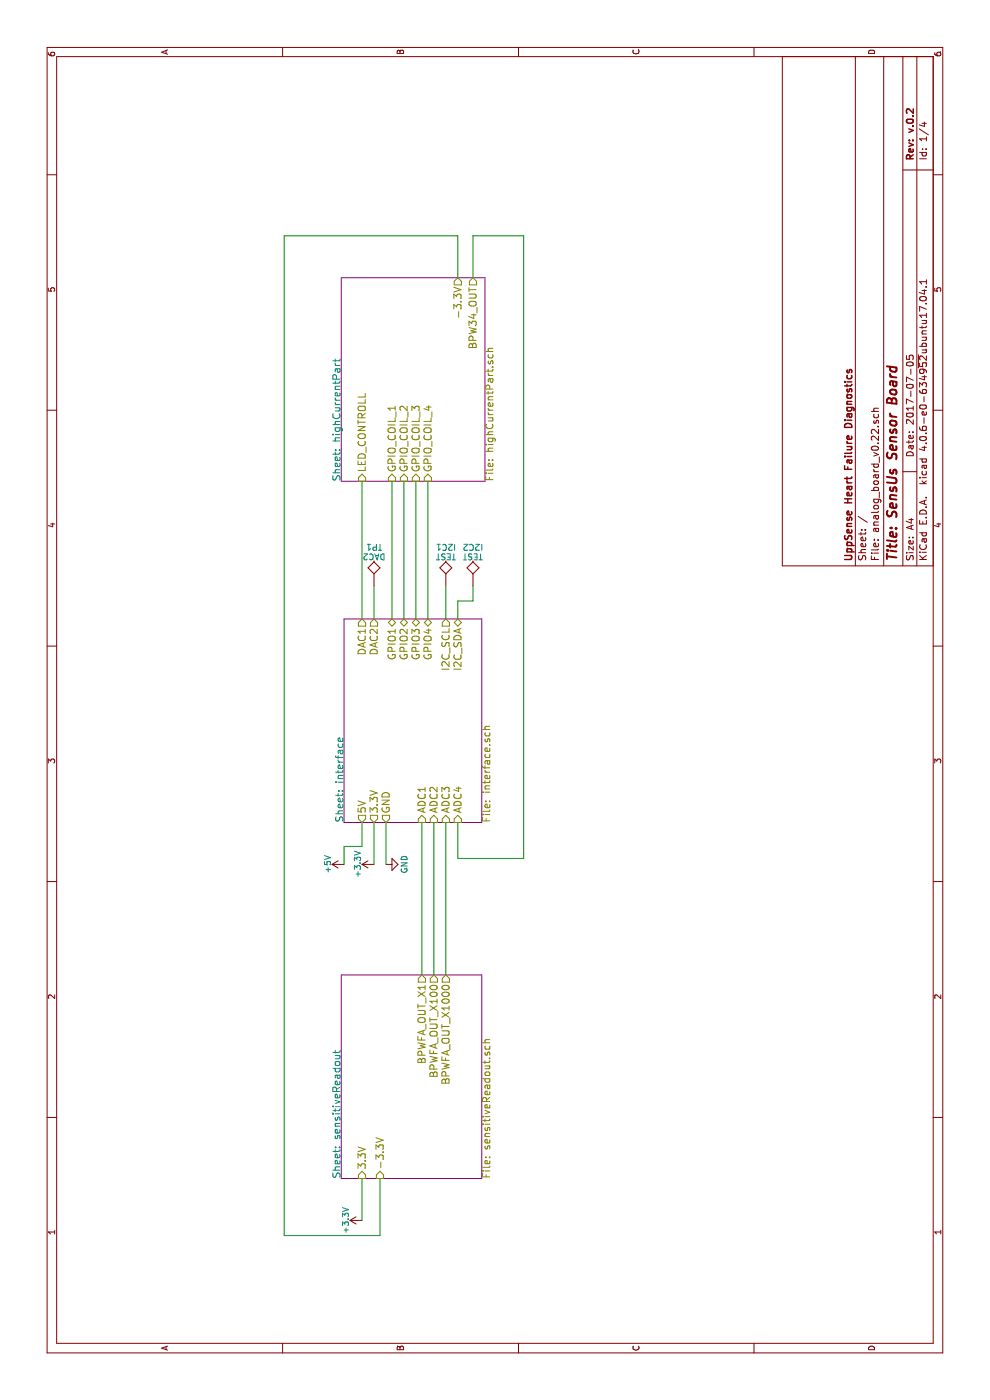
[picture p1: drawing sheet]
EESchema Schematic File Version 2
LIBS:power
LIBS:device
LIBS:transistors
LIBS:conn
LIBS:linear
LIBS:regul
LIBS:74xx
LIBS:cmos4000
LIBS:adc-dac
LIBS:memory
LIBS:xilinx
LIBS:microcontrollers
LIBS:dsp
LIBS:microchip
LIBS:analog_switches
LIBS:motorola
LIBS:texas
LIBS:intel
LIBS:audio
LIBS:interface
LIBS:digital-audio
LIBS:philips
LIBS:display
LIBS:cypress
LIBS:siliconi
LIBS:opto
LIBS:atmel
LIBS:contrib
LIBS:valves
LIBS:ad8616
LIBS:icl7660
LIBS:ada4530-1
LIBS:ada4522-2
LIBS:analog_board_v0.2-cache
EELAYER 25 0
EELAYER END
$Descr A4 11693 8268
encoding utf-8
Sheet 1 4
Title "SensUs Sensor Board"
Date "2017-07-05"
Rev "v.0.2"
Comp "UppSense Heart Failure Diagnostics"
Comment1 ""
Comment2 ""
Comment3 ""
Comment4 ""
$EndDescr
$Sheet
S 1850 2850 1700 1175
U 5940AE3E
F0 "sensitiveReadout" 60
F1 "sensitiveReadout.sch" 60
F2 "-3.3V" I L 1850 3175 60 
F3 "3.3V" I L 1850 3025 60 
F4 "BPWFA_OUT_X1" O R 3550 3525 60 
F5 "BPWFA_OUT_X100" O R 3550 3625 60 
F6 "BPWFA_OUT_X1000" O R 3550 3725 60 
$EndSheet
$Sheet
S 4825 2875 1700 1150
U 5954D902
F0 "interface" 60
F1 "interface.sch" 60
F2 "5V" O L 4825 3025 60 
F3 "ADC1" I L 4825 3525 60 
F4 "ADC2" I L 4825 3625 60 
F5 "ADC3" I L 4825 3725 60 
F6 "ADC4" I L 4825 3825 60 
F7 "GND" O L 4825 3225 60 
F8 "3.3V" O L 4825 3125 60 
F9 "I2C_SCL" O R 6525 3725 60 
F10 "DAC1" O R 6525 3025 60 
F11 "DAC2" O R 6525 3125 60 
F12 "GPIO4" B R 6525 3575 60 
F13 "GPIO3" B R 6525 3475 60 
F14 "GPIO2" B R 6525 3375 60 
F15 "GPIO1" B R 6525 3275 60 
F16 "I2C_SDA" B R 6525 3825 60 
$EndSheet
$Sheet
S 7675 2850 1700 1200
U 59409417
F0 "highCurrentPart" 60
F1 "highCurrentPart.sch" 60
F2 "BPW34_OUT" O R 9375 3950 60 
F3 "GPIO_COIL_3" I L 7675 3475 60 
F4 "GPIO_COIL_4" I L 7675 3575 60 
F5 "GPIO_COIL_1" I L 7675 3275 60 
F6 "GPIO_COIL_2" I L 7675 3375 60 
F7 "LED_CONTROLL" I L 7675 3025 60 
F8 "-3.3V" O R 9375 3825 60 
$EndSheet
$Comp
L +3.3V #PWR3
U 1 1
P 4475 3125
F 0 "#PWR3" H 4475 2975 50  0001 C CNN
F 1 "+3.3V" H 4475 3265 50  0000 C CNN
F 2 "" H 4475 3125 50  0001 C CNN
F 3 "" H 4475 3125 50  0001 C CNN
	1    4475 3125
	1    0    0    -1  
$EndComp
Wire Wire Line
	4825 3125 4475 3125
$Comp
L GND #PWR4
U 1 1
P 4475 3225
F 0 "#PWR4" H 4475 2975 50  0001 C CNN
F 1 "GND" H 4475 3075 50  0000 C CNN
F 2 "" H 4475 3225 50  0001 C CNN
F 3 "" H 4475 3225 50  0001 C CNN
	1    4475 3225
	1    0    0    -1  
$EndComp
Wire Wire Line
	4475 3225 4825 3225
$Comp
L +5V #PWR2
U 1 1
P 4475 2875
F 0 "#PWR2" H 4475 2725 50  0001 C CNN
F 1 "+5V" H 4475 3015 50  0000 C CNN
F 2 "" H 4475 2875 50  0001 C CNN
F 3 "" H 4475 2875 50  0001 C CNN
	1    4475 2875
	1    0    0    -1  
$EndComp
Wire Wire Line
	4825 3025 4625 3025
Wire Wire Line
	4625 3025 4625 2875
Wire Wire Line
	4625 2875 4475 2875
Wire Wire Line
	7675 3025 6525 3025
Wire Wire Line
	6525 3275 7675 3275
Wire Wire Line
	6525 3375 7675 3375
Wire Wire Line
	6525 3475 7675 3475
Wire Wire Line
	6525 3575 7675 3575
$Comp
L TEST I2C1
U 1 1
P 6800 3725
F 0 "I2C1" H 6800 4025 50  0000 C BNN
F 1 "TEST" H 6800 3975 50  0000 C CNN
F 2 "Tespoints:TP_SMD_quadr_1mm" H 6800 3725 50  0001 C CNN
F 3 "" H 6800 3725 50  0001 C CNN
	1    6800 3725
	0    1    1    0   
$EndComp
$Comp
L TEST I2C2
U 1 1
P 6800 3950
F 0 "I2C2" H 6800 4250 50  0000 C BNN
F 1 "TEST" H 6800 4200 50  0000 C CNN
F 2 "Tespoints:TP_SMD_quadr_1mm" H 6800 3950 50  0001 C CNN
F 3 "" H 6800 3950 50  0001 C CNN
	1    6800 3950
	0    1    1    0   
$EndComp
Wire Wire Line
	6525 3725 6800 3725
Wire Wire Line
	6525 3825 6675 3825
Wire Wire Line
	6675 3825 6675 3950
Wire Wire Line
	6675 3950 6800 3950
$Comp
L TEST TP1
U 1 1
P 6800 3125
F 0 "TP1" H 6800 3425 50  0000 C BNN
F 1 "DAC2" H 6800 3375 50  0000 C CNN
F 2 "Tespoints:TP_SMD_quadr_1mm" H 6800 3125 50  0001 C CNN
F 3 "" H 6800 3125 50  0001 C CNN
	1    6800 3125
	0    1    1    0   
$EndComp
Wire Wire Line
	6800 3125 6525 3125
Wire Wire Line
	3550 3525 4825 3525
Wire Wire Line
	3550 3625 4825 3625
Wire Wire Line
	3550 3725 4825 3725
Wire Wire Line
	9375 3825 9725 3825
Wire Wire Line
	9725 3825 9725 2375
Wire Wire Line
	9725 2375 1375 2375
Wire Wire Line
	1375 2375 1375 3175
Wire Wire Line
	1375 3175 1850 3175
$Comp
L +3.3V #PWR1
U 1 1
P 1500 3025
F 0 "#PWR1" H 1500 2875 50  0001 C CNN
F 1 "+3.3V" H 1500 3165 50  0000 C CNN
F 2 "" H 1500 3025 50  0001 C CNN
F 3 "" H 1500 3025 50  0001 C CNN
	1    1500 3025
	1    0    0    -1  
$EndComp
Wire Wire Line
	1850 3025 1500 3025
Wire Wire Line
	9375 3950 9725 3950
Wire Wire Line
	9725 3950 9725 4375
Wire Wire Line
	9725 4375 4525 4375
Wire Wire Line
	4525 4375 4525 3825
Wire Wire Line
	4525 3825 4825 3825
$EndSCHEMATC
